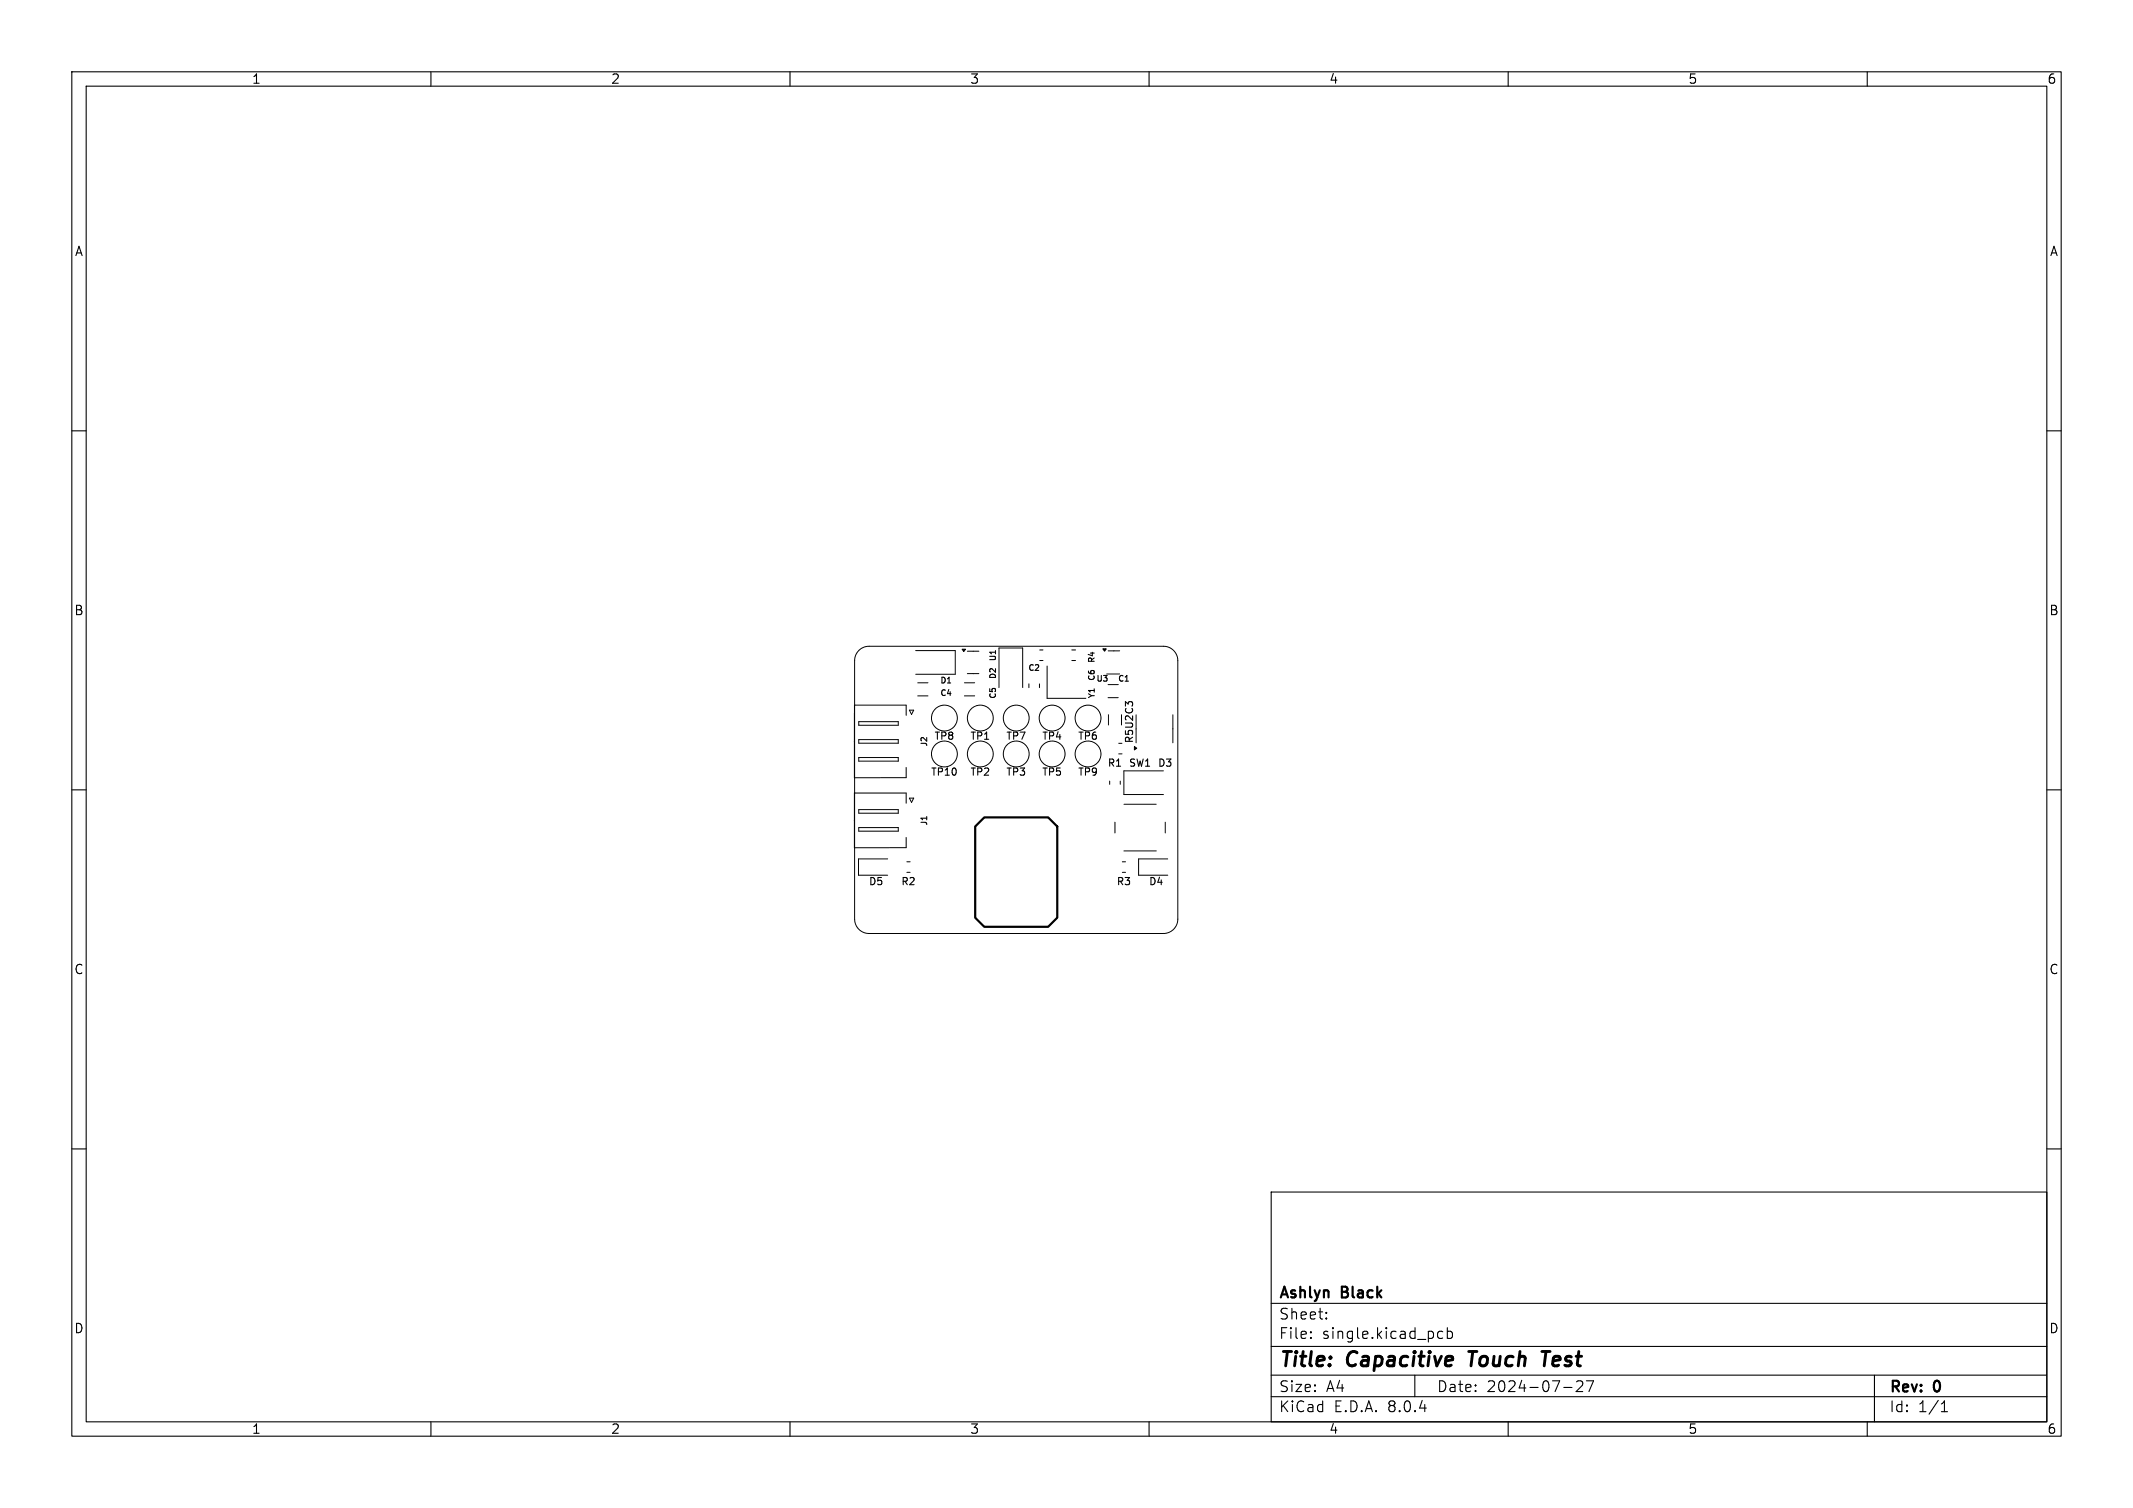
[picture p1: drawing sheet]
<svg xmlns="http://www.w3.org/2000/svg" width="297mm" height="210mm" viewBox="0 0 297 210" stroke-linecap="round" stroke-linejoin="round" font-family="sans-serif">
<g fill="none" stroke="#000" stroke-width=".15">
<path d="M10 10h277v190h-277zM12 12h273v186h-273zM60 10v2M110 10v2M160 10v2M210 10v2M260 10v2M10 60h2M285 60h2M10 110h2M129 113.7v.5M285 110h2"/>
<path d="M10 160h2M285 160h2M177 166h108v32h-108zM60 198v2M110 198v2M160 198v2M177 194.5h108M177 191.5h108M177 187.5h108M177 181.5h108M182.5 186.3h.1l-.1 .1M182.5 186.3v.1"/>
<path d="M182.5 185.5v.1M182.5 185.5h.1l-.1 .1M184.7 183.6v.1M184.7 183.6h-.1l.1 .1M184.7 182.8v.1M184.7 182.8h-.1l.1 .1M197 191.5v3M200.2 186.1l.3 .3 .4-.1M200.9 185.5l-.4-.1-.3 .3M201.5 185.5l.5-.1 .2 .3v.4l-.1 .2-.1 .1-.5-.1M201.5 184.9v1.5M210 198v2"/>
<path d="M217.7 193.2h1.2M219.5 192.4l.2-.1 .5 .1a.41 .41 0 0 1 .1 .5l-.8 .9h.9M220.9 192.3h1l-.7 1.5M260 198v2M261 191.5v6.5M270.3 196.6h.9M270.3 195.5l.4-.4v1.5"/>
</g>
<path d="M204.5 188.2h1.1M205.1 188.2l-.3 2M214.7 188.2h1.1M215.3 188.2l-.3 2" fill="none" stroke="#000" stroke-width=".4"/>
<g fill="none" stroke="#000" stroke-width=".14">
<path d="M119.6 90.6a2 2 0 0 1 1.4-.6h41a2 2 0 0 1 2 2v36a2 2 0 0 1-2 2h-41a2 2 0 0 1-2-2v-36a2 2 0 0 1 .6-1.4zM126.2 99.6v-1.4h-7.2v10.1h7.2v-1.4M126.6 98.9h.6l-.3 .6zM127.5 90.6h5.5v3.3h-5.5M127.8 95.1h1.4M127.8 96.9h1.4M134.3 95.1h1.4M134.3 96.9h1.4M134.7 90.7h1.6M134.7 93.8h1.6M139.1 95.8v-5.6h3.3v5.6M143.3 95.2v.6"/>
<path d="M144.7 95.2v.6M144.8 90.5h.4M144.8 92h.4M145.8 92.7v4.6h5.4M149.2 90.5h.6M149.2 92h.6M154.1 93.9h1.8M154.3 95.3h1.4M154.3 97.2h1.4M154.3 90.6h1.6M154.3 99.5v1.5M156.2 99.5v1.5"/>
<path d="M163.3 99.5v3.9M119.6 100.5h5.5v.5h-5.5zM119.6 103h5.5v.5h-5.5zM119.6 105.5h5.5v.5h-5.5zM119.6 112.8h5.5v.4h-5.5zM119.6 115.2h5.5v.6h-5.5zM123.6 119.6h-4.1v2.3h4.1M126.2 111.9v-1.5h-7.2v7.7h7.2v-1.5M126.6 111.1h.6l-.3 .7zM154.5 108.8v.4M155.2 114.5v1.5M155.8 105h.4"/>
<path d="M155.8 103.5h.4M156 108.8v.4M156.5 118.5h4.5M156.5 112h4.5M162 107.4h-5.5v3.3h5.5M162.3 114.5v1.5M162.6 119.6h-4.1v2.3h4.1M126.3 120h.4M126.3 121.5h.4M156.3 120h.4M156.3 121.5h.4"/>
<circle cx="131.5" cy="100" r="1.8"/>
<circle cx="136.5" cy="100" r="1.8"/>
<circle cx="141.5" cy="100" r="1.8"/>
<circle cx="146.5" cy="100" r="1.8"/>
<circle cx="151.5" cy="100" r="1.8"/>
<circle cx="131.5" cy="105" r="1.8"/>
<circle cx="136.5" cy="105" r="1.8"/>
<circle cx="141.5" cy="105" r="1.8"/>
<circle cx="146.5" cy="105" r="1.8"/>
<circle cx="151.5" cy="105" r="1.8"/>
</g>
<path d="M135.8 115.1l1.3-1.3h8.8l1.3 1.3v12.7l-1.3 1.3h-8.8l-1.3-1.3z" fill="none" stroke="#000" stroke-width=".3"/>
<path d="M134 90.4h.4l-.2 .3zM153.6 90.4h.4l-.2 .3zM158 104l.3 .2-.3 .2z" fill="#000" stroke="#000" stroke-width=".14"/>
<g font-size="2.8">
<text x="178" y="190.9">Title:</text>
<text x="187.7" y="190.9">Capacitive</text>
<text x="205.4" y="190.9">Touch</text>
<text x="216.4" y="190.9">Test</text>
</g>
<g font-size="2.1">
<text x="178" y="184">Sheet:</text>
<text x="178" y="181.2">Ashlyn</text>
<text x="186.9" y="181.2">Black</text>
<text x="178" y="186.7">File:</text>
<text x="184.1" y="186.7">single.kicad_pcb</text>
<text x="178" y="196.9">KiCad</text>
<text x="178" y="194.1">Size:</text>
<text x="184.7" y="194.1">A4</text>
<text x="185.7" y="196.9">E.D.A.</text>
<text x="193.3" y="196.9">8.0.4</text>
<text x="200" y="194.1">Date:</text>
<text x="207" y="194.1">2024-07-27</text>
<text x="263" y="194.3">Rev:</text>
<text x="263" y="196.9">Id:</text>
<text x="267.1" y="196.9">1/1</text>
<text x="269.4" y="194.3">0</text>
</g>
<g font-size="1.8">
<text x="35" y="11.9">1</text>
<text x="85" y="11.9">2</text>
<text x="135" y="11.9">3</text>
<text x="185" y="11.9">4</text>
<text x="235" y="11.9">5</text>
<text x="285" y="11.9">6</text>
<text x="10.3" y="35.9">A</text>
<text x="285.4" y="35.9">A</text>
<text x="10.3" y="85.9">B</text>
<text x="285.3" y="85.9">B</text>
<text x="10.3" y="135.9">C</text>
<text x="285.3" y="135.9">C</text>
<text x="10.3" y="185.9">D</text>
<text x="285.3" y="185.9">D</text>
<text x="35" y="199.9">1</text>
<text x="85" y="199.9">2</text>
<text x="135" y="199.9">3</text>
<text x="185" y="199.9">4</text>
<text x="235" y="199.9">5</text>
<text x="285" y="199.9">6</text>
</g>
<g font-size="1.4">
<text x="130" y="103.2">TP8</text>
<text x="135" y="103.2">TP1</text>
<text x="140" y="103.2">TP7</text>
<text x="145" y="103.2">TP4</text>
<text x="150" y="103.2">TP6</text>
<text x="154.1" y="107">R1</text>
<text x="157.1" y="107">SW1</text>
<text x="158" y="103.6" transform="rotate(-90 158 103.6)">R5U2 C3</text>
<text x="161.1" y="107">D3</text>
<text x="129.5" y="108.2">TP10</text>
<text x="135" y="108.2">TP2</text>
<text x="140" y="108.2">TP3</text>
<text x="145" y="108.2">TP5</text>
<text x="150" y="108.2">TP9</text>
<text x="120.9" y="123.5">D5</text>
<text x="125.4" y="123.5">R2</text>
<text x="155.4" y="123.5">R3</text>
<text x="159.9" y="123.5">D4</text>
</g>
<g font-size="1.1">
<text x="130.8" y="95.4">D1</text>
<text x="138.9" y="94.7" transform="rotate(-90 138.9 94.7)">D2</text>
<text x="138.9" y="92.2" transform="rotate(-90 138.9 92.2)">U1</text>
<text x="143.1" y="93.6">C2</text>
<text x="152.6" y="95.1">U3</text>
<text x="152.6" y="94.9" transform="rotate(-90 152.6 94.9)">C6</text>
<text x="152.6" y="92.4" transform="rotate(-90 152.6 92.4)">R4</text>
<text x="155.6" y="95.1">C1</text>
<text x="130.8" y="97.1">C4</text>
<text x="138.9" y="97.4" transform="rotate(-90 138.9 97.4)">C5</text>
<text x="152.6" y="97.4" transform="rotate(-90 152.6 97.4)">Y1</text>
<text x="129.3" y="104.1" transform="rotate(-90 129.3 104.1)">J2</text>
<text x="129.3" y="115.1" transform="rotate(-90 129.3 115.1)">J1</text>
</g>
</svg>
